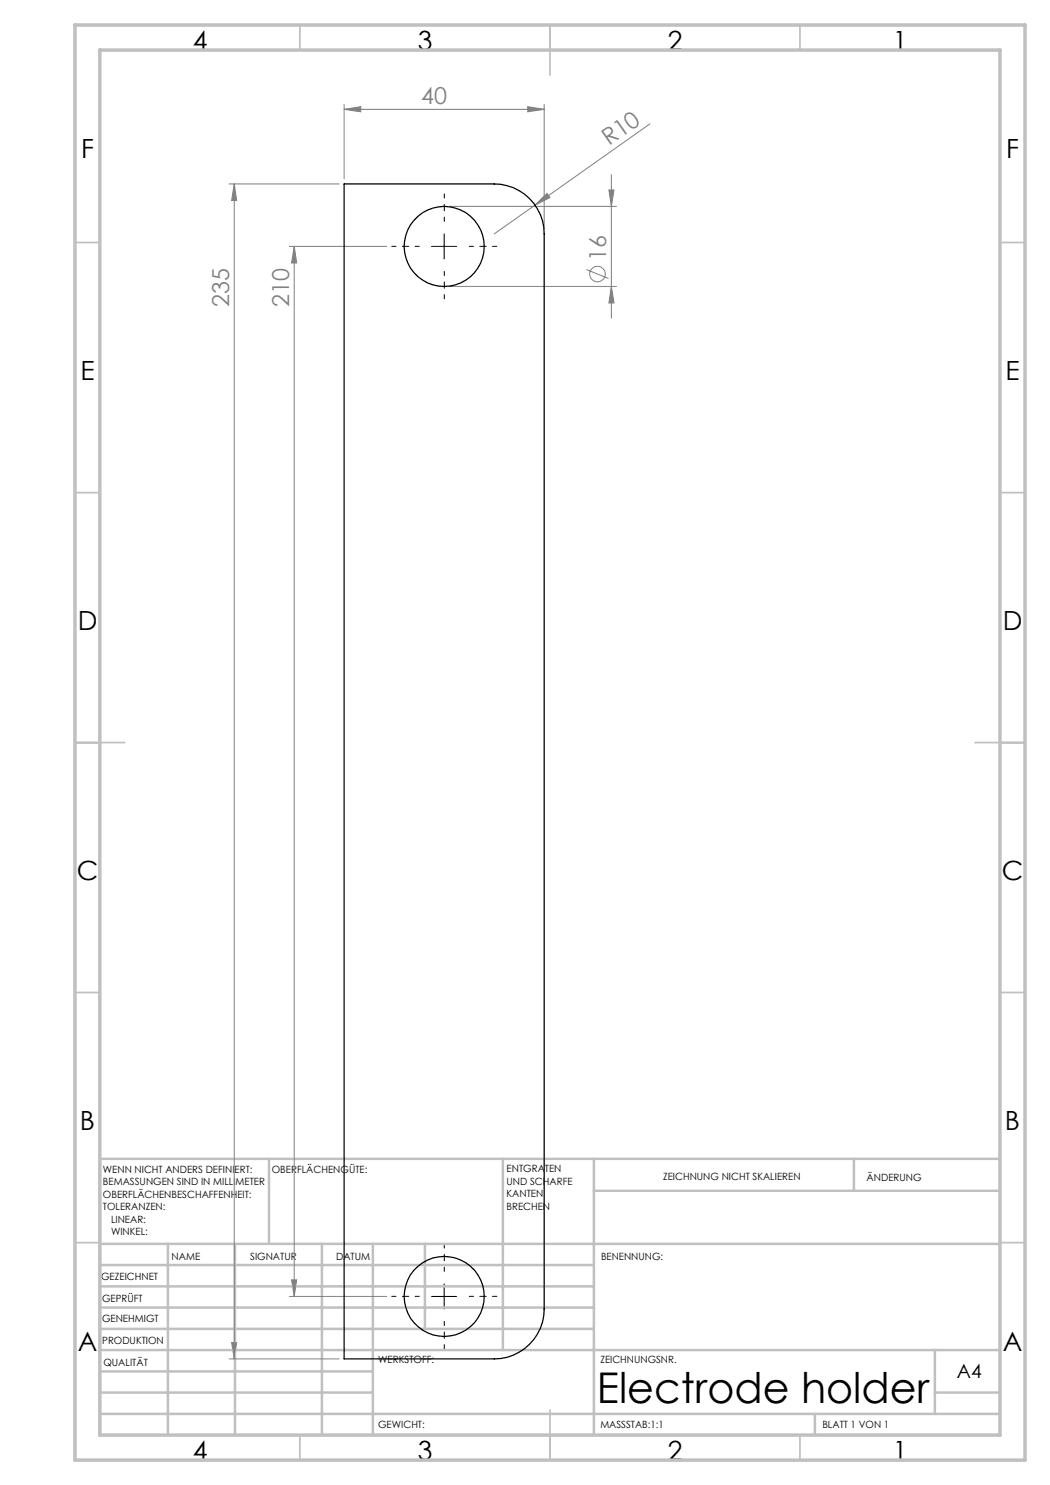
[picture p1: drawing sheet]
<svg xmlns="http://www.w3.org/2000/svg" width="210mm" height="297mm" viewBox="0 0 210 297" stroke-linecap="round" stroke-linejoin="round" font-family="sans-serif">
<g fill="none" stroke="#808080" stroke-width=".2">
<path d="M45.8 36.8h22M46.8 36.8v235M46.8 36.8l.5 3.3h-1zM68.8 21.9l3.3-.6v1.1zM68.8 20.8v15M68.8 21.9h40M105.6 21.3l3.2 .6-3.2 .5zM108.8 20.8v25M121.8 38h1l-.5 3.3zM122.3 34.9v28.7M130 24.8l-23 16.2M57.9 49.3h19.4"/>
<path d="M58.8 49.3v210M58.8 49.3l.5 3.3h-1zM89.9 41.3h33.4M89.9 57.3h33.4M107 41l2.4-2.3 .6 .8zM107 41l-8.2 5.8M117.3 53.9l4.4 1.8M122.3 57.3l.5 3.3h-1zM57.9 259.3h19.4M58.3 256h1l-.5 3.3zM45.8 271.8h22M46.3 268.5h1l-.5 3.3z"/>
<circle cx="119.5" cy="54.8" r="1.56"/>
</g>
<path d="M83.9 49.3h-5.5M88.9 44.3v-5.5M88.9 54.3v5.5M93.9 49.3h5.5M83.9 259.3h-5.5M88.9 254.3v-5.5M93.9 259.3h5.5M88.9 264.3v5.5" fill="none" stroke="#000" stroke-width=".2" stroke-dasharray="15.2 1.3 1.3 1.3" stroke-dashoffset="14.4"/>
<path d="M86.3 49.3h5M88.8 46.8v5M86.3 259.3h5M88.8 256.8v5" fill="none" stroke="#000" stroke-width=".2"/>
<g fill="none" stroke="#c0c0c0" stroke-width=".35">
<path d="M60 5v5M110 5v10M160 5v5M15 48.5h5M200 48.5h5M15 98.5h5M200 98.5h5M15 148.5h10M195 148.5h10M15 198.5h5M200 198.5h5M15 248.5h5"/>
<path d="M200 248.5h5M60 287v5M110 282v10M160 287v5"/>
</g>
<g fill="none" stroke="#c0c0c0" stroke-width=".5">
<path d="M53.8 231.8v17M100.6 231.8v38.2M118.8 231.8v55.2M118.8 238.2h81.2M170.8 231.8v6.4M200 231.8h-180v55.2M20 248.8h180M20 257.3h98.8M20 253h98.8M33.6 248.8v38.2M47 248.8v38.2M64.4 248.8v38.2"/>
<path d="M74.6 248.8v38.2M85 248.8v17M20 265.8h98.8M20 261.5h98.8M20 278.5h54.6M20 274.3h54.6M20 270h180M187 278.5h13M187 270v12.8M20 282.8h180M163 282.8v4.2"/>
</g>
<path d="M15 5h190v287h-190zM20 10h180v277h-180z" fill="none" stroke="#c0c0c0" stroke-width=".7"/>
<g fill="#808080">
<path d="M107 41l2.4-2.3 .6 .8z"/>
<path d="M68.8 21.9l3.3-.6v1.1zM105.6 21.3l3.2 .6-3.2 .5z"/>
<path d="M46.8 36.8l.5 3.3h-1zM46.3 268.5h1l-.5 3.3zM121.8 38h1l-.5 3.3zM122.3 57.3l.5 3.3h-1zM58.8 49.3l.5 3.3h-1zM58.3 256h1l-.5 3.3z"/>
</g>
<g fill="none" stroke="#000" stroke-width=".25">
<path d="M68.8 36.8h30a10 10 0 0 1 10 10v215a10 10 0 0 1-10 10h-30z"/>
<circle cx="88.8" cy="49.3" r="8"/>
<circle cx="88.8" cy="259.3" r="8"/>
</g>
<text font-size="8.5" x="119.4" y="280.6">Electrode holder</text>
<g font-size="5.3">
<text x="38.5" y="9.9">4</text>
<text x="83.5" y="9.9">3</text>
<text x="133.6" y="9.9">2</text>
<text x="178.6" y="9.9">1</text>
<text x="16.2" y="31.7">F</text>
<text x="201.2" y="31.7">F</text>
<text x="16.1" y="75.9">E</text>
<text x="201.1" y="75.9">E</text>
<text x="15.5" y="125.9">D</text>
<text x="200.5" y="125.9">D</text>
<text x="15.4" y="175.9">C</text>
<text x="200.4" y="175.9">C</text>
<text x="16" y="225.9">B</text>
<text x="201" y="225.9">B</text>
<text x="15.5" y="270.2">A</text>
<text x="200.5" y="270.2">A</text>
<text x="38.5" y="291.9">4</text>
<text x="83.5" y="291.9">3</text>
<text x="133.6" y="291.9">2</text>
<text x="178.6" y="291.9">1</text>
</g>
<g font-size="4.7" fill="#808080">
<text x="84.2" y="20.8">40</text>
<text x="121.8" y="29.3" transform="rotate(-35 121.8 29.3)">R10</text>
<text x="121.2" y="52.2" transform="rotate(-90 121.2 52.2)">16</text>
<text x="45.8" y="61.3" transform="rotate(-90 45.8 61.3)">235</text>
<text x="57.8" y="61.3" transform="rotate(-90 57.8 61.3)">210</text>
</g>
<text font-size="3.9" x="191.4" y="275.6">A4</text>
<g font-size="2">
<text x="20.6" y="234.6">WENN NICHT ANDERS DEFINIERT:</text>
<text x="20.6" y="237.1">BEMASSUNGEN SIND IN MILLIMETER</text>
<text x="20.6" y="239.6">OBERFLÄCHENBESCHAFFENHEIT:</text>
<text x="54.4" y="234.6">OBERFLÄCHENGÜTE:</text>
<text x="101.3" y="234.5">ENTGRATEN</text>
<text x="101.3" y="237">UND SCHARFE</text>
<text x="101.3" y="239.5">KANTEN</text>
<text x="132.6" y="236">ZEICHNUNG NICHT SKALIEREN</text>
<text x="173.3" y="236.2">ÄNDERUNG</text>
<text x="20.6" y="242.1">TOLERANZEN:</text>
<text x="22.2" y="244.6">LINEAR:</text>
<text x="101.3" y="242">BRECHEN</text>
<text x="22.2" y="247.1">WINKEL:</text>
<text x="34.3" y="252">NAME</text>
<text x="50" y="251.9">SIGNATUR</text>
<text x="67.2" y="251.9">DATUM</text>
<text x="120.2" y="251.9">BENENNUNG:</text>
<text x="20.2" y="256.1">GEZEICHNET</text>
<text x="20.4" y="260.3">GEPRÜFT</text>
<text x="20.4" y="264.4">GENEHMIGT</text>
<text x="20.5" y="268.8">PRODUKTION</text>
<text x="20.7" y="273.1">QUALITÄT</text>
<text x="75.6" y="272.5">WERKSTOFF:</text>
<text x="120.1" y="272.5">ZEICHNUNGSNR.</text>
<text x="75.6" y="285.5">GEWICHT:</text>
<text x="120.1" y="285.6">MASSSTAB:1:1</text>
<text x="164.5" y="285.6">BLATT 1 VON 1</text>
</g>
</svg>
